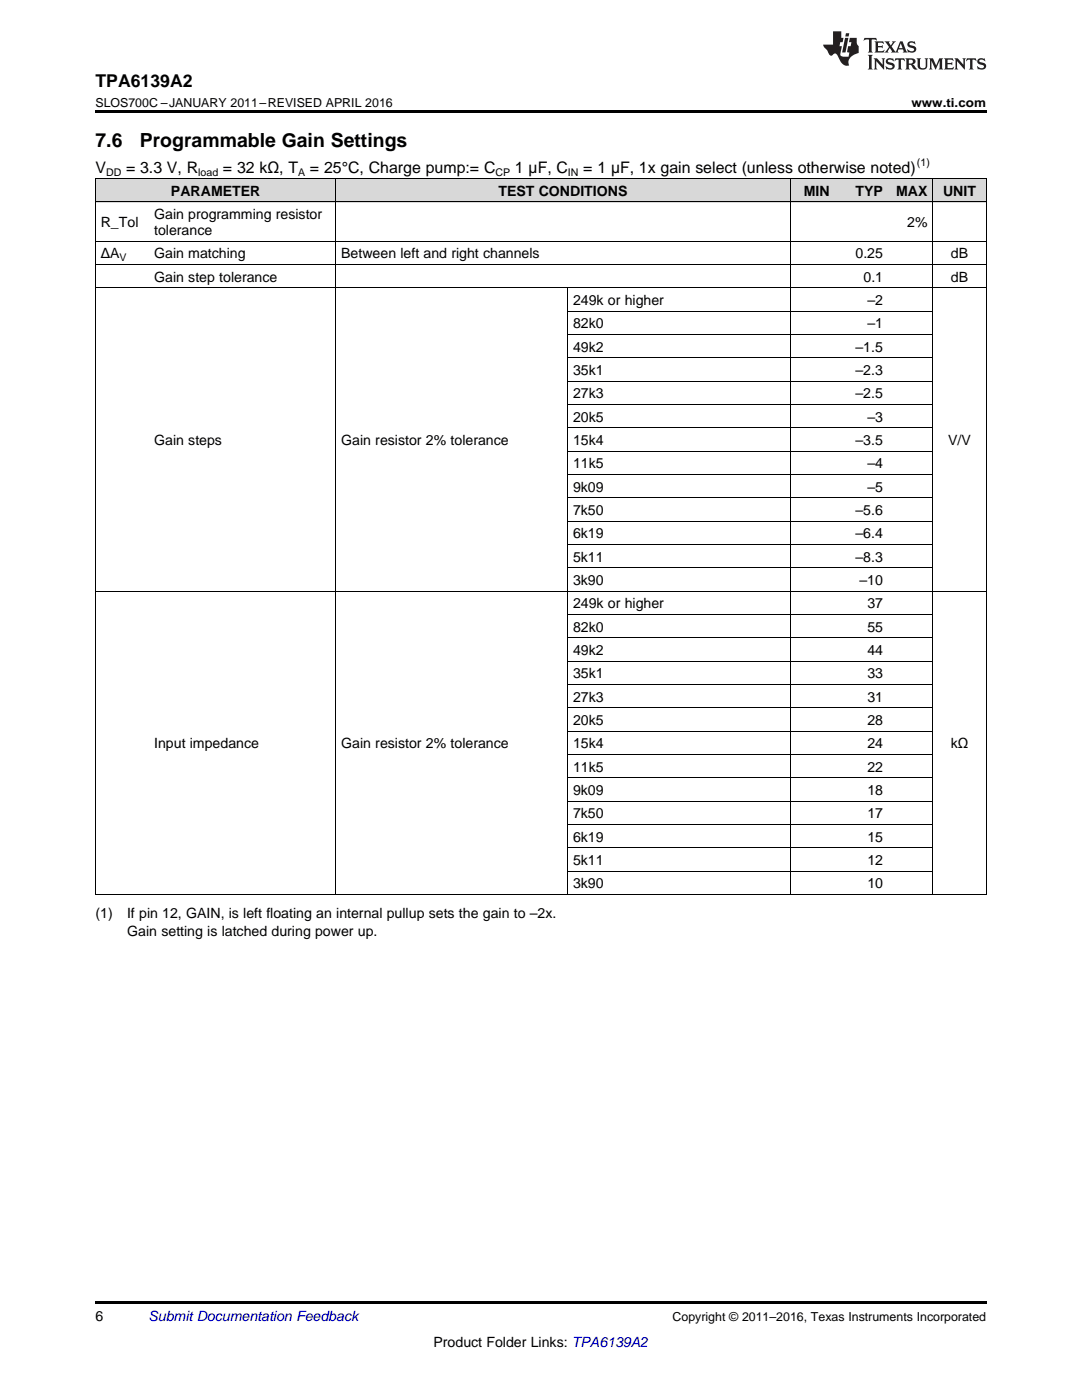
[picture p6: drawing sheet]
<svg xmlns="http://www.w3.org/2000/svg" width="216mm" height="279mm" viewBox="0 0 216 279" stroke-linecap="round" stroke-linejoin="round" font-family="sans-serif">
<g fill="#d8d8d8">
<path d="M19 35.7h10.7v4.7h-10.7z"/>
<path d="M29.7 35.7h37.3v4.7h-37.3z"/>
<path d="M67 35.7h46.3v4.7h-46.3z"/>
<path d="M113.3 35.7h44.4v4.7h-44.4z"/>
<path d="M157.7 35.7h8.9v4.7h-8.9z"/>
<path d="M166.6 35.7h10.7v4.7h-10.7z"/>
<path d="M177.3 35.7h8.9v4.7h-8.9z"/>
<path d="M186.2 35.7h10.6v4.7h-10.6z"/>
</g>
<path d="M19 22h177.8v.5h-177.8zM19 178.5l.2 .1zM66.9 178.5l.1 .1zM113.2 178.5l.1 .1zM157.6 178.5l.1 .1zM186.1 178.5l.1 .1zM196.7 178.5l.1 .1zM19 259.7h177.8v.5h-177.8z" fill="#000"/>
<g fill="none" stroke="#000" stroke-width=".2">
<path d="M19 35.6l177.8 .1v142.9M19.1 35.7v142.9M67 35.7v142.9M157.7 35.7v142.9M186.1 35.7v142.9M19 57.4h177.8M19 52.8h177.8M19 48.1h177.8M19 40.3h177.8M113.2 57.5v121.1M113.3 76.1h72.9M113.3 71.4h72.9"/>
<path d="M113.3 66.8h72.9M113.3 62.1h72.9M113.3 99.4h72.9M113.3 94.7h72.9M113.3 90h72.9M113.3 85.4h72.9M113.3 80.7h72.9M19 118h177.8M113.3 113.3h72.9M113.3 108.7h72.9M113.3 104h72.9M113.3 136.6h72.9"/>
<path d="M113.3 132h72.9M113.3 127.3h72.9M113.3 122.6h72.9M113.3 159.9h72.9M113.3 155.2h72.9M113.3 150.6h72.9M113.3 145.9h72.9M113.3 141.3h72.9M19 178.5h177.8M113.3 173.9h72.9M113.3 169.2h72.9M113.3 164.6h72.9"/>
</g>
<g fill="#231f20">
<path d="M172.5 7.6l-.1 .5 .4-.2h.6v.1v2.1l-.2 .4h.9l-.2-.4v-2.1l.1-.1h.5l.5 .2-.2-.5zM174.5 8.3l.2 .3v1.5l-.2 .4h1.8l.2-.6a1.04 1.04 0 0 1-1.3 .2v-.7h.6l.3 .2v-.6l-.3 .2h-.6v-.6l.8-.1 .4 .3-.2-.5zM176.5 8.3l.9 1.1-.9 1.1h.8l-.2-.2 .4-.7 .5 .7-.2 .2h1.5l-.2-.2 .2-.4h.9l.1 .4-.2 .2h1l-.3-.3-.7-1.9h-.5l-.9 2-.8-1 .9-1h-.8l.1 .3-.4 .5-.3-.6 .1-.2zM179.7 8.6l.4 1h-.7zM181.3 8.4a.63 .63 0 0 0-.2 .7 .63 .63 0 0 0 .6 .4l.6 .2 .1 .2a.75 .75 0 0 1-.7 .4 .75 .75 0 0 1-.6-.5l.1 .7 .1-.1a1.11 1.11 0 0 0 1.5-.6 1.13 1.13 0 0 0-1.2-.8l-.1-.4a1.04 1.04 0 0 1 1.2 .2l-.2-.5-.2 .1-.4-.2zM173.2 10.9l.2 .4v2.2l-.2 .4h1l-.3-.4v-2.2l.3-.4zM174.3 11.6l.3 .4v1.5l-.3 .4h.8l-.2-.4v-1.3l1.5 1.7v-1.9l.2-.4h-.7l.2 .4v.9l-1.1-1.3zM177 11.8a.62 .62 0 0 0-.2 .7 .62 .62 0 0 0 .6 .4l.6 .1 .1 .3a.76 .76 0 0 1-.7 .3 .76 .76 0 0 1-.7-.4l.2 .7 .1-.1a1.11 1.11 0 0 0 1.5-.6 1.13 1.13 0 0 0-1.2-.8l-.1-.4a1.04 1.04 0 0 1 1.2 .2l-.2-.6-.2 .1-.5-.1zM178.7 11.6l-.2 .6a.61 .61 0 0 1 .8-.3v1.6l-.2 .4h.9l-.2-.4v-1.6a.63 .63 0 0 1 .7 .3l-.1-.6zM180.6 11.6l.3 .4v1.5l-.3 .4h1l-.2-.2-.1-.8 .6 .2a.76 .76 0 0 0 1.2 .7l-1-1a.58 .58 0 0 0 .6-.5 .58 .58 0 0 0-.5-.6zM181.4 11.9h.1a.45 .45 0 0 1 .5 .1 .45 .45 0 0 1 .1 .5l-.8 .2zM182.9 11.6l.2 .2a2.17 2.17 0 0 0 .3 1.9 .99 .99 0 0 0 1.6-.6v-1.1l.2-.4h-.7l.2 .2a1.92 1.92 0 0 1-.2 1.8 .6 .6 0 0 1-.9-.5v-1.1l.2-.4zM185.4 11.6l.2 .4v1.5l-.2 .4h.7l-.2-.4v-1.4l.8 1.8 .8-1.8v1.4l-.2 .4h.9l-.2-.4v-1.5l.2-.4h-.8l-.6 1.5-.6-1.5zM188.4 11.6l.2 .4v1.5l-.2 .4h1.8l.1-.6a1.04 1.04 0 0 1-1.2 .1v-.6h.5l.4 .2v-.6l-.4 .2h-.5v-.7h.8l.3 .3-.1-.6zM190.5 11.6l.2 .4v1.5l-.2 .4h.7l-.2-.4v-1.3l1.5 1.7v-1.9l.2-.4h-.7l.2 .4v.9l-1.1-1.3zM192.9 11.6l-.1 .6a.61 .61 0 0 1 .7-.3l.1 1.6-.3 .4h1l-.3-.4 .1-1.6a.63 .63 0 0 1 .7 .3l-.1-.6zM195.2 11.8a.62 .62 0 0 0-.2 .7 .62 .62 0 0 0 .6 .4l.6 .1 .1 .3a.76 .76 0 0 1-.7 .3 .76 .76 0 0 1-.6-.4l.1 .7 .1-.1a1.11 1.11 0 0 0 1.6-.6 1.13 1.13 0 0 0-1.3-.8l-.1-.4a1.04 1.04 0 0 1 1.2 .2l-.1-.6-.2 .1-.5-.1z"/>
<path d="M166.2 6.3v2.6h-1.9v.4l.8 .9a.91 .91 0 0 0 1 .8 .56 .56 0 0 1 .5-.3 .56 .56 0 0 1 .5 .3l.4 .8a1.53 1.53 0 0 0 1.9 1.2 1.54 1.54 0 0 1 1-2.1l.9-.3v-1.4a1.52 1.52 0 0 1-.4-1.6h-1.3l-.2 .8h.5l-.2 .8h-.5l-.1 1v.2l.4 .1-.2 .8a1.93 1.93 0 0 1-1.6-.3l.3-1.8h-.5l.2-.8h.4l.2-.8h-.4v-1.3zM168.6 7.6l-.6 2.9h.7l.6-2.9zM168.8 6.6l-.1 .7h.6l.2-.7z"/>
</g>
<g font-size="3.9">
<text x="19" y="29.3">7.6</text>
<text x="27.9" y="29.3">Programmable Gain Settings</text>
</g>
<text font-size="3.5" x="19" y="17.3">TPA6139A2</text>
<g font-size="3.2">
<text x="19" y="34.4">V</text>
<text x="25.2" y="34.4">= 3.3 V, R</text>
<text x="44.5" y="34.4">= 32 kΩ, T</text>
<text x="61.8" y="34.4">= 25°C, Charge pump:= C</text>
<text x="102.7" y="34.4">1 µF, C</text>
<text x="116.4" y="34.4">= 1 µF, 1x gain select (unless otherwise noted)</text>
</g>
<g font-size="2.8">
<text x="34.1" y="39.1">PARAMETER</text>
<text x="99.4" y="39.1">TEST CONDITIONS</text>
<text x="160.4" y="39.1">MIN</text>
<text x="170.7" y="39.1">TYP</text>
<text x="178.8" y="39.1">MAX</text>
<text x="188.2" y="39.1">UNIT</text>
<text x="20.1" y="45.3">R_Tol</text>
<text x="30.8" y="43.7">Gain programming resistor</text>
<text x="30.8" y="46.9">tolerance</text>
<text x="181" y="45.3">2%</text>
<text x="20.1" y="51.6">ΔA</text>
<text x="30.8" y="51.6">Gain matching</text>
<text x="68.1" y="51.6">Between left and right channels</text>
<text x="170.7" y="51.6">0.25</text>
<text x="189.8" y="51.6">dB</text>
<text x="30.8" y="56.2">Gain step tolerance</text>
<text x="172.3" y="56.2">0.1</text>
<text x="189.8" y="56.2">dB</text>
<text x="114.3" y="60.9">249k or higher</text>
<text x="114.3" y="65.5">82k0</text>
<text x="173.1" y="60.9">–2</text>
<text x="173.1" y="65.5">–1</text>
<text x="114.3" y="70.2">49k2</text>
<text x="170.7" y="70.2">–1.5</text>
<text x="114.3" y="74.9">35k1</text>
<text x="170.7" y="74.9">–2.3</text>
<text x="114.3" y="79.5">27k3</text>
<text x="170.7" y="79.5">–2.5</text>
<text x="30.8" y="88.8">Gain steps</text>
<text x="68.1" y="88.8">Gain resistor 2% tolerance</text>
<text x="114.3" y="84.2">20k5</text>
<text x="114.3" y="88.8">15k4</text>
<text x="170.7" y="88.8">–3.5</text>
<text x="173.1" y="84.2">–3</text>
<text x="189.2" y="88.8">V/V</text>
<text x="114.3" y="93.5">11k5</text>
<text x="173.1" y="93.5">–4</text>
<text x="114.3" y="98.1">9k09</text>
<text x="173.1" y="98.1">–5</text>
<text x="114.3" y="102.8">7k50</text>
<text x="114.3" y="107.5">6k19</text>
<text x="170.7" y="102.8">–5.6</text>
<text x="170.7" y="107.5">–6.4</text>
<text x="114.3" y="112.1">5k11</text>
<text x="170.7" y="112.1">–8.3</text>
<text x="114.3" y="116.8">3k90</text>
<text x="171.5" y="116.8">–10</text>
<text x="114.3" y="121.4">249k or higher</text>
<text x="173.1" y="121.4">37</text>
<text x="114.3" y="126.1">82k0</text>
<text x="114.3" y="130.7">49k2</text>
<text x="173.1" y="126.1">55</text>
<text x="173.1" y="130.7">44</text>
<text x="114.3" y="135.4">35k1</text>
<text x="173.1" y="135.4">33</text>
<text x="114.3" y="140.1">27k3</text>
<text x="173.1" y="140.1">31</text>
<text x="30.8" y="149.4">Input impedance</text>
<text x="68.1" y="149.4">Gain resistor 2% tolerance</text>
<text x="114.3" y="144.7">20k5</text>
<text x="114.3" y="149.4">15k4</text>
<text x="173.1" y="144.7">28</text>
<text x="173.1" y="149.4">24</text>
<text x="189.7" y="149.4">kΩ</text>
<text x="114.3" y="154">11k5</text>
<text x="173.1" y="154">22</text>
<text x="114.3" y="158.7">9k09</text>
<text x="173.1" y="158.7">18</text>
<text x="114.3" y="163.3">7k50</text>
<text x="114.3" y="168">6k19</text>
<text x="173.1" y="163.3">17</text>
<text x="173.1" y="168">15</text>
<text x="114.3" y="172.6">5k11</text>
<text x="173.1" y="172.6">12</text>
<text x="114.3" y="177.3">3k90</text>
<text x="173.1" y="177.3">10</text>
<text x="19" y="183.2">(1)</text>
<text x="25.4" y="183.2">If pin 12, GAIN, is left floating an internal pullup sets the gain to –2x.</text>
<text x="25.4" y="186.7">Gain setting is latched during power up.</text>
<text x="19" y="263.6">6</text>
<text x="86.5" y="268.9">Product Folder Links: TPA6139A2</text>
</g>
<text font-size="2.8" fill="#0000c8" x="29.6" y="263.6">Submit Documentation Feedback</text>
<g font-size="2.5">
<text x="19" y="21.4">SLOS700C –JANUARY 2011–REVISED APRIL 2016</text>
<text x="181.9" y="21.4">www.ti.com</text>
<text x="134.2" y="263.6">Copyright © 2011–2016, Texas Instruments Incorporated</text>
</g>
<g font-size="2.1">
<text x="21.2" y="35.1">DD</text>
<text x="39.5" y="35.1">load</text>
<text x="59.5" y="35.1">A</text>
<text x="98.9" y="35.1">CP</text>
<text x="113.3" y="35.1">IN</text>
<text x="183" y="33.2">(1)</text>
<text x="23.8" y="52.1">V</text>
</g>
</svg>
